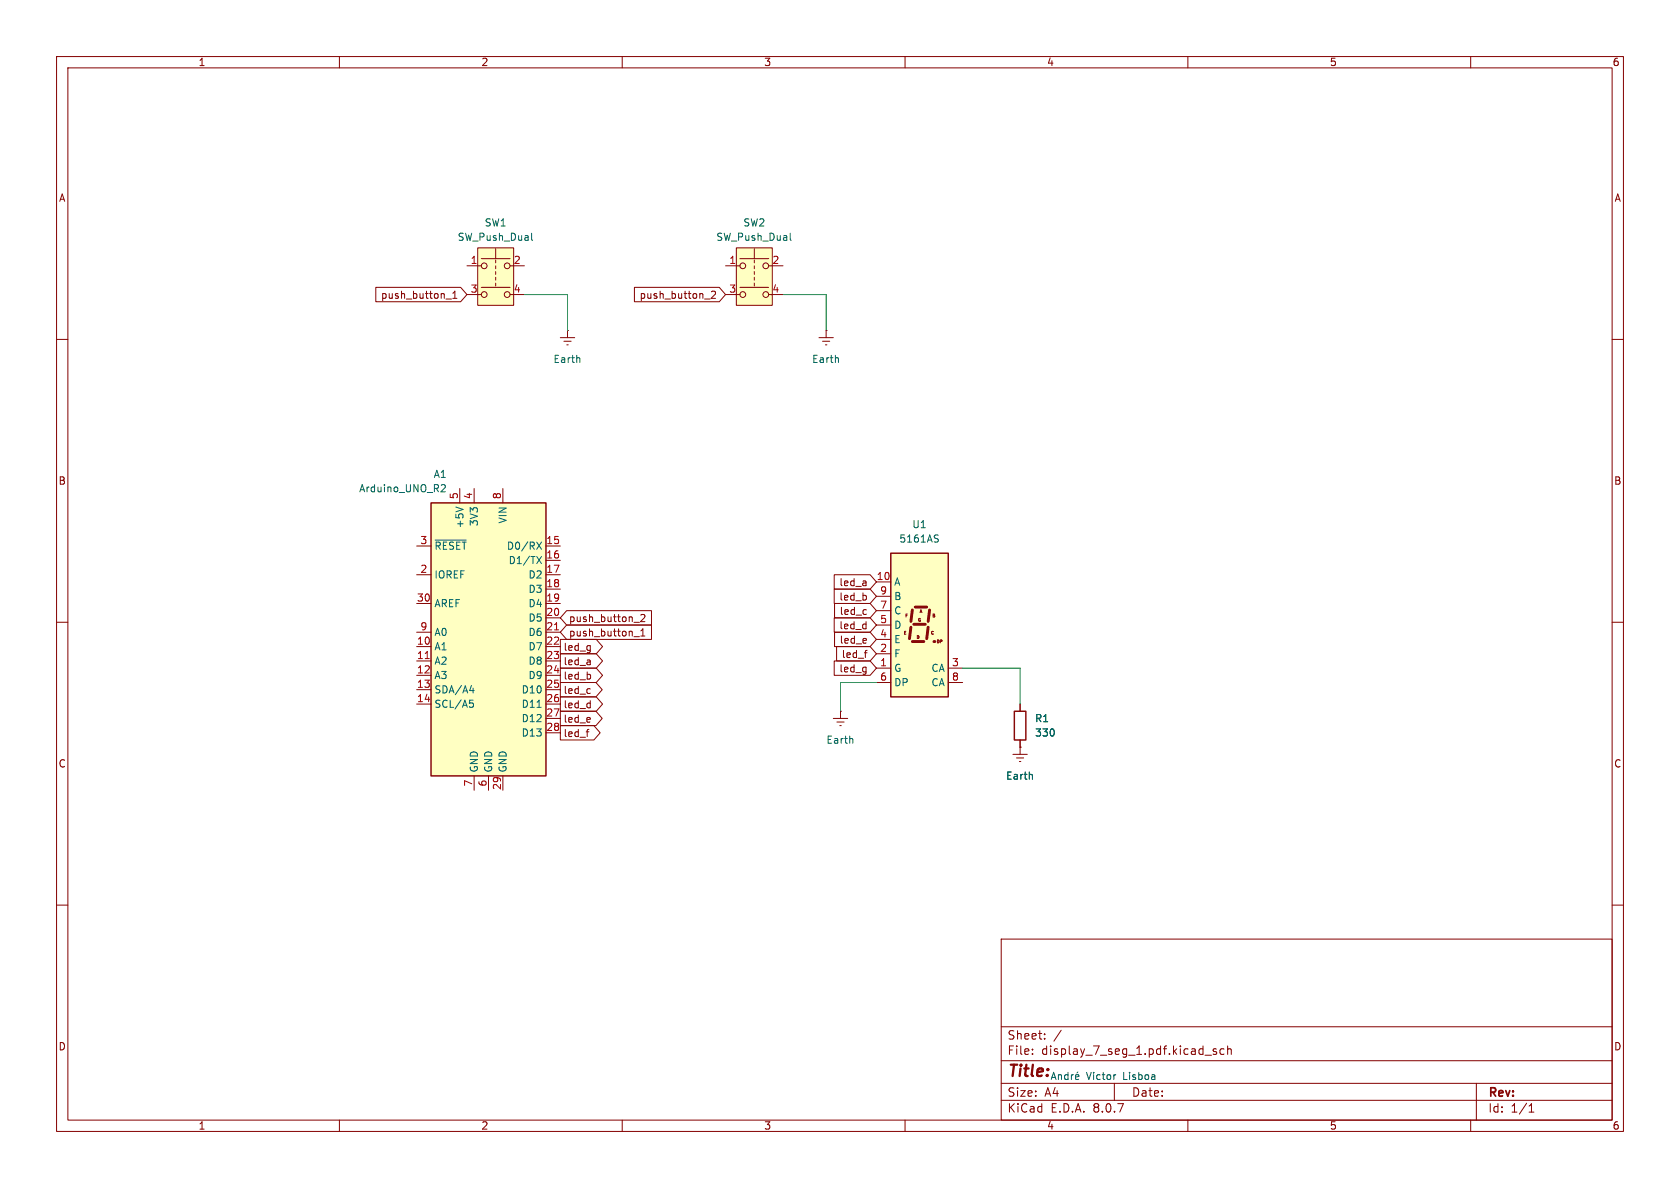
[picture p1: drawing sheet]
<svg xmlns="http://www.w3.org/2000/svg" width="297mm" height="210mm" viewBox="0 0 297 210" stroke-linecap="round" stroke-linejoin="round" font-family="sans-serif">
<g fill="none" stroke="#840000" stroke-width=".18">
<path d="M10 10h277v190h-277zM12 12h273v186h-273zM60 10v2M110 10v2M160 10v2M210 10v2M260 10v2M10 60h2M285 60h2M10 110h2M285 110h2M179.1 133.4h2.5"/>
<path d="M179.7 134h1.3M180.2 134.6h.3M180.3 132.1h.1M180.3 132.1v1.3M10 160h2M177 166h108v32h-108zM285 160h2M60 198v2M110 198v2M160 198v2M177 194.5h108M177 191.5h108"/>
<path d="M177 187.5h108M177 181.5h108M182.5 186.3v.1M182.5 185.5v.1M184.7 183.6v.1M184.7 182.8v.1M187.6 182.1l-1.3 2M197 191.5v3M210 198v2M213 186.5h1.2M215 185.5l-.3-.1-.2 .2v.2l.5 .2v.3h-.5M216.4 185.5l-.4-.1-.3 .3v.4l.1 .2h.6"/>
<path d="M217 185.5l.2-.1 .4 .1 .1 .9M217 184.9v1.5M260 198v2M261 191.5v6.5M270.3 196.6h.9M270.3 195.5l.4-.4v1.5"/>
</g>
<path d="M182.5 137v.7" fill="none" stroke="#006464" stroke-width=".18"/>
<path d="M157.5 97.8h10.1v25.4h-10.1z" fill="#ffffc2"/>
<path d="M157.5 97.8h10.1v25.4h-10.1z" fill="none" stroke="#840000" stroke-width=".25"/>
<path d="M161 110.9l-.2 2M161.3 113.4h2M161.3 107.8l-.3 2.1M161.5 110.4h2.1M161.8 107.3h2M164.1 110.9l-.3 2M164.3 107.8l-.2 2.1" fill="none" stroke="#840000" stroke-width=".51"/>
<circle cx="165.1" cy="113.4" r=".25" fill="#840000"/>
<g fill="none" stroke="#840000" stroke-width=".18">
<path d="M154.9 118.1h2.6M154.9 102.9h2.6M154.9 115.6h2.6M154.9 113h2.6M154.9 110.5h2.6M154.9 108h2.6M154.9 105.4h2.6M160.2 111.6h-.3v.5M160.4 108.6h-.2v.5M162.4 112.4h-.2v.5M162.6 108.3l.2-.5 .2 .5M165.2 108.6h-.2v.5"/>
<path d="M165.9 113.2l-.2-.1v.5M166.5 113.2l-.3-.1v.5M167.6 118.1h2.6M147.3 127h2.6M148 127.6h1.2M148.5 128.3h.2M148.6 125.7h.1M148.6 125.7v1.3M154.9 120.7h2.6M167.6 120.7h2.6M180.3 124.5v1.2M180.3 130.8v1.3"/>
</g>
<path d="M165.6 95.2l.3 .3-.3 .3M165.7 94.6h.2M150.7 130.6l.1 .8" fill="none" stroke="#006464" stroke-width=".18"/>
<path d="M179.3 125.7h2.1v5.1h-2.1z" fill="none" stroke="#840000" stroke-width=".25"/>
<path d="M130.2 43.8h6.3v10.2h-6.3z" fill="#ffffc2"/>
<g fill="none" stroke="#840000" stroke-width=".18">
<path d="M128.3 47h2.5M128.3 52.1h2.5M130.2 43.8h6.3v10.2h-6.3zM130.8 50.8h5.1M130.8 45.7h5.1M133.3 43.9v1.8M133.3 46v.5M133.3 47v.5M133.3 48v.5M133.3 49v.5M133.3 50v.5M135.9 47h2.5"/>
<path d="M135.9 52.1h2.5M144.8 59.7h2.5M146 58.4h.1M146 58.4v1.3M145.4 60.3h1.3M145.9 61h.3"/>
<circle cx="131.3" cy="47" r=".51"/>
<circle cx="131.3" cy="52.1" r=".51"/>
<circle cx="135.4" cy="52.1" r=".51"/>
<circle cx="135.4" cy="47" r=".51"/>
</g>
<path d="M139.7 41.2v1.1l.2 .2M148.2 63.3v.8" fill="none" stroke="#006464" stroke-width=".18"/>
<path d="M76.2 88.9h20.3v48.3h-20.3z" fill="#ffffc2"/>
<path d="M76.2 88.9h20.3v48.3h-20.3z" fill="none" stroke="#840000" stroke-width=".25"/>
<g fill="none" stroke="#840000" stroke-width=".18">
<path d="M99.1 59.7h2.5M100.3 58.4h.1M100.3 58.4v1.3M99.7 60.3h1.3M100.2 61h.3M73.7 96.5h2.5M81.3 86.4v2.5M83.8 86.4v2.5M88.9 86.4v2.5M96.5 96.5h2.6M96.5 99.1h2.6M73.7 114.3h2.5"/>
<path d="M73.7 116.8h2.5M73.7 119.4h2.5M73.7 101.6h2.5M73.7 106.7h2.5M73.7 111.8h2.5M96.5 114.3h2.6M96.5 116.8h2.6M96.5 119.4h2.6M96.5 101.6h2.6M96.5 104.1h2.6M96.5 106.7h2.6M96.5 109.2h2.6"/>
<path d="M96.5 111.8h2.6M73.7 121.9h2.5M73.7 124.5h2.5M83.8 137.2v2.5M86.4 137.2v2.5M88.9 137.2v2.5M96.5 121.9h2.6M96.5 124.5h2.6M96.5 127h2.6M96.5 129.5h2.6"/>
</g>
<path d="M75.2 116.4h.7M98 111.3h.8" fill="none" stroke="#a90000" stroke-width=".18"/>
<g fill="none" stroke="#006464" stroke-width=".18">
<path d="M102.4 63.3l.1 .8M76.9 95.5h5.5M78.1 85.7h.4l.2 .3-.8 .9h.8M80.6 89.6l1.3 .5M94.9 95.8l.8 1.3M94.9 98.4l.8 1.2M95.7 95.8l-.8 1.3M95.7 98.4l-.8 1.2M83 123.8h.6M83 122.1h.8M83.2 124.3h.3l.2 .2-.1 .4-.4 .1M83.6 121.7v.8"/>
<path d="M94.9 125h.8"/>
</g>
<path d="M84.5 43.8h6.3v10.2h-6.3z" fill="#ffffc2"/>
<g fill="none" stroke="#840000" stroke-width=".18">
<path d="M66.4 50.8h15l1.1 1.3-1.1 1.2h-15zM78.8 52.9h1M80.1 52.7h.7M80.1 51.8l.3-.3v1.2M82.5 47h2.6M82.5 52.1h2.6M84.5 43.8h6.3v10.2h-6.3zM85.1 50.8h5.1M85.1 45.7h5.1M87.6 43.9v1.8M87.6 46v.5M87.6 47v.5"/>
<path d="M87.6 48v.5M87.6 49v.5M87.6 50v.5M90.2 47h2.5M90.2 52.1h2.5M112.2 50.8h15l1.1 1.3-1.1 1.2h-15zM124.6 52.9h.9M125.8 51.6l.5-.1 .2 .3-.8 .9h.8M99.1 113h6.3l1.1 1.3-1.1 1.3h-6.3zM99.1 115.6h6.3l1.1 1.2-1.1 1.3h-6.3zM99.1 118.1h6.3l1.1 1.3-1.1 1.3h-6.3zM100.2 110.5h15v2.5h-15l-1.1-1.2z"/>
<path d="M100.2 107.9h15v2.6h-15l-1.1-1.3zM104.4 119.3v.6M112.1 112.6h.9M112.1 110h.9M113.3 112.4h.7M113.3 111.5l.4-.3v1.2M113.3 108.7l.5-.1 .2 .4-.8 .9h.8M147.5 116.8h6.3l1.1 1.3-1.1 1.3h-6.3zM147.5 104.1h6.3l1.1 1.3-1.1 1.3h-6.3zM147.5 109.2h6.3l1.1 1.3-1.1 1.3h-6.3zM147.5 101.6h6.3l1.1 1.3-1.1 1.2h-6.3zM147.5 106.7h6.3l1.1 1.3-1.1 1.2h-6.3z"/>
<path d="M147.5 111.8h6.3l1.1 1.2-1.1 1.3h-6.3zM147.9 114.3h5.9l1.1 1.3-1.1 1.2h-5.9zM152.8 115.4h.5M153.1 105.4v.6M153.3 115h-.3M99.1 128.3h5.9l1.1 1.2-1.1 1.3h-5.9zM99.1 125.7h6.3l1.1 1.3-1.1 1.3h-6.3zM99.1 123.2h6.3l1.1 1.3-1.1 1.2h-6.3zM99.1 120.6h6.3l1.1 1.3-1.1 1.3h-6.3zM103.6 129.4h.5M104.1 128.9l-.2 .1M180.3 132.1h.1"/>
<path d="M180.3 124.5v1.2M180.3 130.8v1.3"/>
<circle cx="85.6" cy="52.1" r=".51"/>
<circle cx="85.6" cy="47" r=".51"/>
<circle cx="89.7" cy="52.1" r=".51"/>
<circle cx="89.7" cy="47" r=".51"/>
</g>
<path d="M94 41.2v1.1l.2 .2M182.5 137v.7" fill="none" stroke="#006464" stroke-width=".18"/>
<path d="M185.8 190.8l.5-1.2 .4 1.2M186 190.5h.6M187.1 190v.8M187.1 190.1l.2-.1h.3l.1 .8M188.8 190h-.4l-.2 .2 .1 .6h.5M188.8 189.6v1.2M189.4 190v.8M189.8 190l-.4 .2M190.1 190.4l.6-.1v-.3h-.4l-.2 .2 .1 .6h.5M190.6 189.5l-.2 .2M197.2 190h.1" fill="none" stroke="#0000c2" stroke-width=".18"/>
<path d="M92.7 52.1h7.6v6.3M138.4 52.1h7.6v6.3M170.2 118.1h10.1v6.4M154.9 120.7h-6.3v5" fill="none" stroke="#009600" stroke-width=".18"/>
<text font-size="2.8" fill="#840000" x="178" y="190.9">Title:</text>
<g font-size="2.1" fill="#840000">
<text x="178" y="184">Sheet:</text>
<text x="178" y="186.7">File:</text>
<text x="184.1" y="186.7">display_7_seg_1.pdf.kicad_sch</text>
<text x="178" y="196.9">KiCad</text>
<text x="178" y="194.1">Size:</text>
<text x="184.7" y="194.1">A4</text>
<text x="185.7" y="196.9">E.D.A.</text>
<text x="193.3" y="196.9">8.0.7</text>
<text x="200" y="194.1">Date:</text>
<text x="263" y="194.3">Rev:</text>
<text x="263" y="196.9">Id:</text>
<text x="267.1" y="196.9">1/1</text>
</g>
<g font-size="1.8" fill="#840000">
<text x="35" y="11.9">1</text>
<text x="85" y="11.9">2</text>
<text x="135" y="11.9">3</text>
<text x="185" y="11.9">4</text>
<text x="235" y="11.9">5</text>
<text x="285" y="11.9">6</text>
<text x="10.3" y="35.9">A</text>
<text x="285.3" y="35.9">A</text>
<text x="67.3" y="53">push_button_1</text>
<text x="113" y="53">push_button_2</text>
<text x="10.3" y="85.9">B</text>
<text x="285.3" y="85.9">B</text>
<text x="148.3" y="106.4">led_b</text>
<text x="148.3" y="103.8">led_a</text>
<text x="100.5" y="112.7">push_button_1</text>
<text x="100.5" y="110.2">push_button_2</text>
<text x="148.3" y="111.4">led_d</text>
<text x="148.3" y="108.9">led_c</text>
<text x="148.3" y="114">led_e</text>
<text x="99.5" y="115.3">led_g</text>
<text x="99.5" y="117.8">led_a</text>
<text x="148.3" y="119.1">led_g</text>
<text x="148.7" y="116.5">led_f</text>
<text x="99.5" y="120.3">led_b</text>
<text x="99.5" y="125.4">led_d</text>
<text x="99.5" y="122.9">led_c</text>
<text x="99.5" y="130.5">led_f</text>
<text x="99.5" y="128">led_e</text>
<text x="10.3" y="135.9">C</text>
<text x="285.3" y="135.9">C</text>
<text x="10.3" y="185.9">D</text>
<text x="285.3" y="185.9">D</text>
<text x="35" y="199.9">1</text>
<text x="85" y="199.9">2</text>
<text x="135" y="199.9">3</text>
<text x="185" y="199.9">4</text>
<text x="235" y="199.9">5</text>
<text x="285" y="199.9">6</text>
</g>
<g font-size="1.8" fill="#006464">
<text x="85.6" y="40.2">SW1</text>
<text x="131.3" y="40.2">SW2</text>
<text x="80.8" y="42.8">SW_Push_Dual</text>
<text x="126.5" y="42.8">SW_Push_Dual</text>
<text x="97.7" y="64.4">Earth</text>
<text x="143.5" y="64.4">Earth</text>
<text x="63.4" y="87.2">Arduino_UNO_R2</text>
<text x="76.6" y="84.7">A1</text>
<text x="82.1" y="93.5" transform="rotate(-90 82.1 93.5)">+5V</text>
<text x="84.7" y="93.1" transform="rotate(-90 84.7 93.1)">3V3</text>
<text x="89.8" y="92.6" transform="rotate(-90 89.8 92.6)">VIN</text>
<text x="161.2" y="93.6">U1</text>
<text x="76.7" y="97.4">~{RESET}</text>
<text x="89.5" y="97.4">D0/RX</text>
<text x="89.8" y="99.9">D1/TX</text>
<text x="158.9" y="96.1">5161AS</text>
<text x="76.7" y="102.5">IOREF</text>
<text x="76.7" y="107.5">AREF</text>
<text x="93.3" y="102.5">D2</text>
<text x="93.3" y="105">D3</text>
<text x="93.3" y="107.5">D4</text>
<text x="158" y="103.7">A</text>
<text x="158" y="106.3">B</text>
<text x="76.7" y="112.6">A0</text>
<text x="93.3" y="110.1">D5</text>
<text x="93.3" y="112.6">D6</text>
<text x="158" y="113.9">E</text>
<text x="158" y="111.4">D</text>
<text x="158" y="108.8">C</text>
<text x="76.7" y="115.2">A1</text>
<text x="76.7" y="117.7">A2</text>
<text x="93.3" y="115.2">D7</text>
<text x="93.3" y="117.7">D8</text>
<text x="158" y="119">G</text>
<text x="158" y="116.4">F</text>
<text x="164.6" y="119">CA</text>
<text x="76.7" y="120.2">A3</text>
<text x="76.7" y="122.8">SDA/A4</text>
<text x="76.7" y="125.3">SCL/A5</text>
<text x="92.1" y="122.8">D10</text>
<text x="92.1" y="125.3">D11</text>
<text x="93.3" y="120.2">D9</text>
<text x="158" y="121.5">DP</text>
<text x="164.6" y="121.5">CA</text>
<text x="92.1" y="127.9">D12</text>
<text x="92.1" y="130.4">D13</text>
<text x="146" y="131.7">Earth</text>
<text x="182.9" y="127.9">R1</text>
<text x="182.9" y="130.4">330</text>
<text x="84.7" y="136.7" transform="rotate(-90 84.7 136.7)">GND</text>
<text x="87.2" y="136.7" transform="rotate(-90 87.2 136.7)">GND</text>
<text x="89.8" y="136.7" transform="rotate(-90 89.8 136.7)">GND</text>
<text x="177.8" y="138">Earth</text>
</g>
<g font-size="1.8" fill="#a90000">
<text x="83.1" y="46.7">1</text>
<text x="90.7" y="46.7">2</text>
<text x="128.8" y="46.7">1</text>
<text x="136.5" y="46.7">2</text>
<text x="83.1" y="51.8">3</text>
<text x="90.7" y="51.8">4</text>
<text x="128.8" y="51.8">3</text>
<text x="136.5" y="51.8">4</text>
<text x="81" y="88.3" transform="rotate(-90 81 88.3)">5</text>
<text x="83.6" y="88.3" transform="rotate(-90 83.6 88.3)">4</text>
<text x="88.6" y="88.3" transform="rotate(-90 88.6 88.3)">8</text>
<text x="74.2" y="101.3">2</text>
<text x="74.2" y="96.3">3</text>
<text x="96.5" y="96.3">15</text>
<text x="96.5" y="98.8">16</text>
<text x="96.5" y="101.3">17</text>
<text x="73.6" y="106.4">30</text>
<text x="96.5" y="103.9">18</text>
<text x="96.5" y="106.4">19</text>
<text x="154.9" y="102.6">10</text>
<text x="155.5" y="107.7">7</text>
<text x="155.5" y="105.2">9</text>
<text x="74.2" y="111.5">9</text>
<text x="96.5" y="109">20</text>
<text x="96.5" y="111.5">21</text>
<text x="155.5" y="112.8">4</text>
<text x="155.5" y="110.2">5</text>
<text x="73.6" y="114">10</text>
<text x="73.6" y="116.6">11</text>
<text x="73.6" y="119.1">12</text>
<text x="96.5" y="114">22</text>
<text x="96.5" y="116.6">23</text>
<text x="96.5" y="119.1">24</text>
<text x="155.5" y="117.9">1</text>
<text x="155.5" y="115.3">2</text>
<text x="168.2" y="117.9">3</text>
<text x="73.6" y="121.7">13</text>
<text x="73.6" y="124.2">14</text>
<text x="96.5" y="121.7">25</text>
<text x="96.5" y="124.2">26</text>
<text x="155.5" y="120.4">6</text>
<text x="168.2" y="120.4">8</text>
<text x="96.5" y="126.7">27</text>
<text x="96.5" y="129.3">28</text>
<text x="83.6" y="139.1" transform="rotate(-90 83.6 139.1)">7</text>
<text x="86.1" y="139.1" transform="rotate(-90 86.1 139.1)">6</text>
<text x="88.6" y="139.7" transform="rotate(-90 88.6 139.7)">29</text>
</g>
<g font-size="1.8" fill="#0000c2">
<text x="192.1" y="191.1">Victor</text>
<text x="198.7" y="191.1">Lisboa</text>
</g>
<g font-size=".7" fill="#840000">
<text x="159.6" y="112.4">E</text>
<text x="159.9" y="109.3">F</text>
<text x="161.9" y="113.1">D</text>
<text x="162.1" y="110.1">G</text>
<text x="162.4" y="108.6">A</text>
<text x="164.4" y="112.4">C</text>
<text x="164.7" y="109.3">B</text>
<text x="165.4" y="113.9">DP</text>
</g>
</svg>
